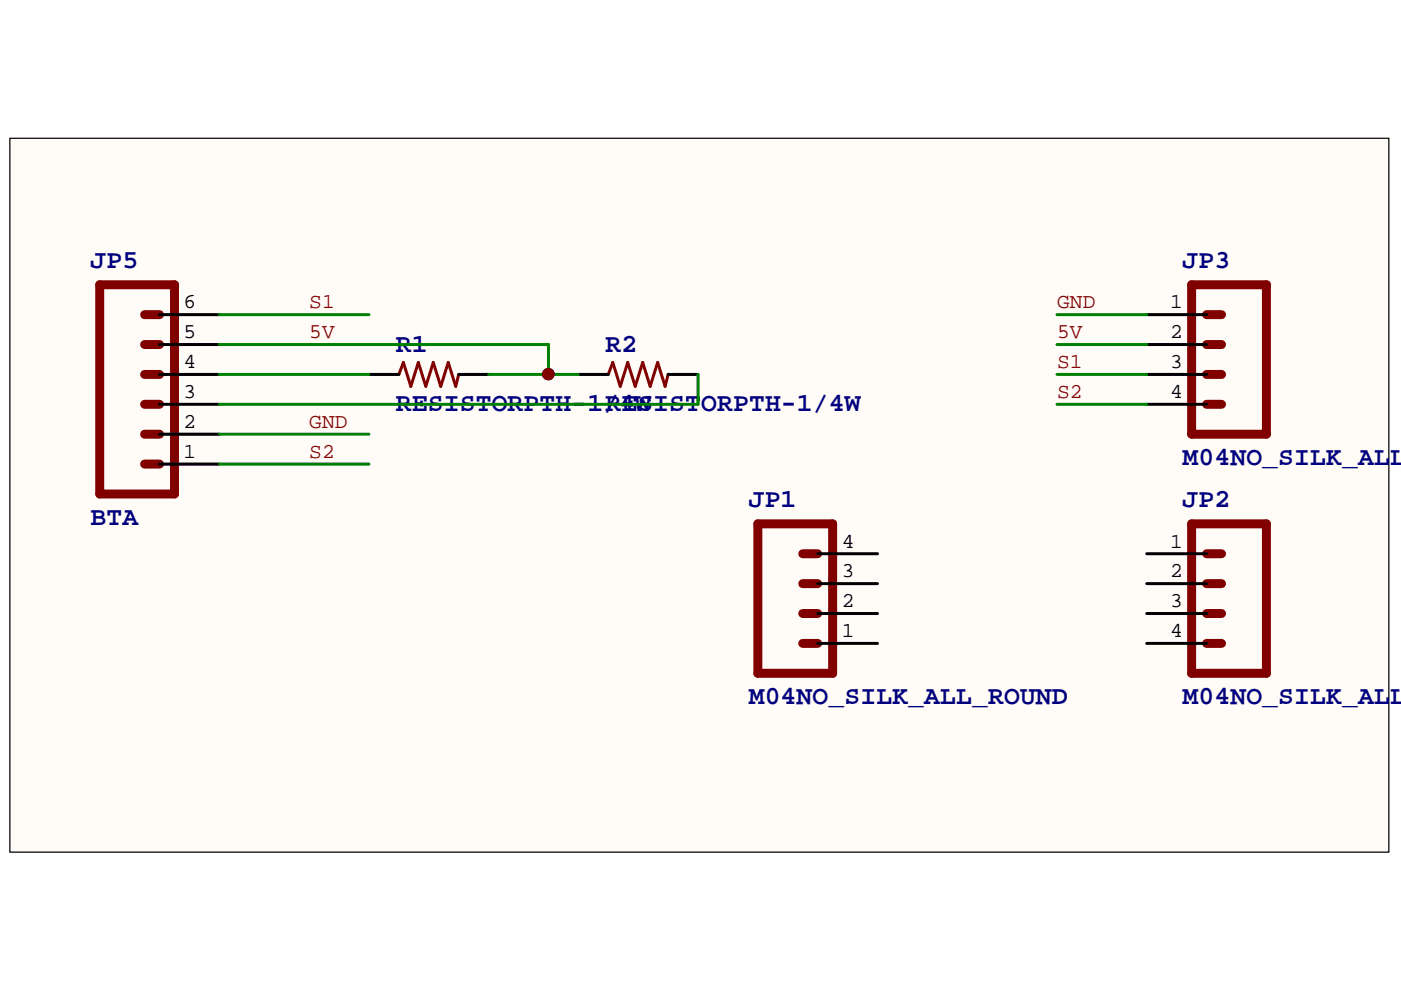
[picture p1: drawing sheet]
<?xml version="1.0" encoding="utf-8"?>
<!DOCTYPE eagle SYSTEM "eagle.dtd">
<!--
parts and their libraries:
SparkFun-Connectors: Licensing: CC v3.0 Share-Alike You are welcome to use this library for commercial purposes.
SparkFun-Passives: Licensing: Creative Commons ShareAlike 4.0 International - https://creativecommons.org/licenses/by-sa/4.0
-->
<eagle version="7.5.0">
<drawing>
<settings>
<setting alwaysvectorfont="no"/>
<setting verticaltext="up"/>
</settings>
<grid distance="0.1" unitdist="inch" unit="inch" style="lines" multiple="1" display="no" altdistance="0.01" altunitdist="inch" altunit="inch"/>
<schematic xreflabel="%F%N/%S.%C%R" xrefpart="/%S.%C%R">
<libraries>
<library name="SparkFun-Connectors">
<symbols>
<symbol name="M06">
<wire x1="1.27" y1="-7.62" x2="-5.08" y2="-7.62" width="0.4064" layer="94"/>
<wire x1="-1.27" y1="0" x2="0" y2="0" width="0.6096" layer="94"/>
<wire x1="-1.27" y1="-2.54" x2="0" y2="-2.54" width="0.6096" layer="94"/>
<wire x1="-1.27" y1="-5.08" x2="0" y2="-5.08" width="0.6096" layer="94"/>
<wire x1="-5.08" y1="10.16" x2="-5.08" y2="-7.62" width="0.4064" layer="94"/>
<wire x1="1.27" y1="-7.62" x2="1.27" y2="10.16" width="0.4064" layer="94"/>
<wire x1="-5.08" y1="10.16" x2="1.27" y2="10.16" width="0.4064" layer="94"/>
<wire x1="-1.27" y1="5.08" x2="0" y2="5.08" width="0.6096" layer="94"/>
<wire x1="-1.27" y1="2.54" x2="0" y2="2.54" width="0.6096" layer="94"/>
<wire x1="-1.27" y1="7.62" x2="0" y2="7.62" width="0.6096" layer="94"/>
<text x="-5.08" y="-10.16" size="1.778" layer="96">&gt;VALUE</text>
<text x="-5.08" y="10.922" size="1.778" layer="95">&gt;NAME</text>
<pin name="1" x="5.08" y="-5.08" visible="pad" length="middle" direction="pas" swaplevel="1" rot="R180"/>
<pin name="2" x="5.08" y="-2.54" visible="pad" length="middle" direction="pas" swaplevel="1" rot="R180"/>
<pin name="3" x="5.08" y="0" visible="pad" length="middle" direction="pas" swaplevel="1" rot="R180"/>
<pin name="4" x="5.08" y="2.54" visible="pad" length="middle" direction="pas" swaplevel="1" rot="R180"/>
<pin name="5" x="5.08" y="5.08" visible="pad" length="middle" direction="pas" swaplevel="1" rot="R180"/>
<pin name="6" x="5.08" y="7.62" visible="pad" length="middle" direction="pas" swaplevel="1" rot="R180"/>
</symbol>
<symbol name="M04">
<wire x1="1.27" y1="-5.08" x2="-5.08" y2="-5.08" width="0.4064" layer="94"/>
<wire x1="-1.27" y1="2.54" x2="0" y2="2.54" width="0.6096" layer="94"/>
<wire x1="-1.27" y1="0" x2="0" y2="0" width="0.6096" layer="94"/>
<wire x1="-1.27" y1="-2.54" x2="0" y2="-2.54" width="0.6096" layer="94"/>
<wire x1="-5.08" y1="7.62" x2="-5.08" y2="-5.08" width="0.4064" layer="94"/>
<wire x1="1.27" y1="-5.08" x2="1.27" y2="7.62" width="0.4064" layer="94"/>
<wire x1="-5.08" y1="7.62" x2="1.27" y2="7.62" width="0.4064" layer="94"/>
<wire x1="-1.27" y1="5.08" x2="0" y2="5.08" width="0.6096" layer="94"/>
<text x="-5.08" y="-7.62" size="1.778" layer="96">&gt;VALUE</text>
<text x="-5.08" y="8.382" size="1.778" layer="95">&gt;NAME</text>
<pin name="1" x="5.08" y="-2.54" visible="pad" length="middle" direction="pas" swaplevel="1" rot="R180"/>
<pin name="2" x="5.08" y="0" visible="pad" length="middle" direction="pas" swaplevel="1" rot="R180"/>
<pin name="3" x="5.08" y="2.54" visible="pad" length="middle" direction="pas" swaplevel="1" rot="R180"/>
<pin name="4" x="5.08" y="5.08" visible="pad" length="middle" direction="pas" swaplevel="1" rot="R180"/>
</symbol>
</symbols>
<devicesets>
<deviceset name="M06" prefix="JP" uservalue="yes">
<gates>
<gate name="G$1" symbol="M06" x="-2.54" y="0"/>
</gates>
<devices>
<device name="SIP" package="1X06">
<connects>
<connect gate="G$1" pin="1" pad="1"/>
<connect gate="G$1" pin="2" pad="2"/>
<connect gate="G$1" pin="3" pad="3"/>
<connect gate="G$1" pin="4" pad="4"/>
<connect gate="G$1" pin="5" pad="5"/>
<connect gate="G$1" pin="6" pad="6"/>
</connects>
<technologies>
<technology name=""/>
</technologies>
</device>
<device name="POLAR" package="MOLEX-1X6">
<connects>
<connect gate="G$1" pin="1" pad="1"/>
<connect gate="G$1" pin="2" pad="2"/>
<connect gate="G$1" pin="3" pad="3"/>
<connect gate="G$1" pin="4" pad="4"/>
<connect gate="G$1" pin="5" pad="5"/>
<connect gate="G$1" pin="6" pad="6"/>
</connects>
<technologies>
<technology name=""/>
</technologies>
</device>
<device name="RA" package="MOLEX-1X6-RA">
<connects>
<connect gate="G$1" pin="1" pad="1"/>
<connect gate="G$1" pin="2" pad="2"/>
<connect gate="G$1" pin="3" pad="3"/>
<connect gate="G$1" pin="4" pad="4"/>
<connect gate="G$1" pin="5" pad="5"/>
<connect gate="G$1" pin="6" pad="6"/>
</connects>
<technologies>
<technology name=""/>
</technologies>
</device>
<device name="SMD" package="1X06-SMD">
<connects>
<connect gate="G$1" pin="1" pad="1"/>
<connect gate="G$1" pin="2" pad="2"/>
<connect gate="G$1" pin="3" pad="3"/>
<connect gate="G$1" pin="4" pad="4"/>
<connect gate="G$1" pin="5" pad="5"/>
<connect gate="G$1" pin="6" pad="6"/>
</connects>
<technologies>
<technology name=""/>
</technologies>
</device>
<device name="LOCK" package="1X06_LOCK">
<connects>
<connect gate="G$1" pin="1" pad="1"/>
<connect gate="G$1" pin="2" pad="2"/>
<connect gate="G$1" pin="3" pad="3"/>
<connect gate="G$1" pin="4" pad="4"/>
<connect gate="G$1" pin="5" pad="5"/>
<connect gate="G$1" pin="6" pad="6"/>
</connects>
<technologies>
<technology name=""/>
</technologies>
</device>
<device name="LOCK_LONGPADS" package="1X06_LOCK_LONGPADS">
<connects>
<connect gate="G$1" pin="1" pad="1"/>
<connect gate="G$1" pin="2" pad="2"/>
<connect gate="G$1" pin="3" pad="3"/>
<connect gate="G$1" pin="4" pad="4"/>
<connect gate="G$1" pin="5" pad="5"/>
<connect gate="G$1" pin="6" pad="6"/>
</connects>
<technologies>
<technology name=""/>
</technologies>
</device>
<device name="POLAR_LOCK" package="MOLEX-1X6_LOCK">
<connects>
<connect gate="G$1" pin="1" pad="1"/>
<connect gate="G$1" pin="2" pad="2"/>
<connect gate="G$1" pin="3" pad="3"/>
<connect gate="G$1" pin="4" pad="4"/>
<connect gate="G$1" pin="5" pad="5"/>
<connect gate="G$1" pin="6" pad="6"/>
</connects>
<technologies>
<technology name=""/>
</technologies>
</device>
<device name="RA_LOCK" package="MOLEX-1X6-RA_LOCK">
<connects>
<connect gate="G$1" pin="1" pad="1"/>
<connect gate="G$1" pin="2" pad="2"/>
<connect gate="G$1" pin="3" pad="3"/>
<connect gate="G$1" pin="4" pad="4"/>
<connect gate="G$1" pin="5" pad="5"/>
<connect gate="G$1" pin="6" pad="6"/>
</connects>
<technologies>
<technology name=""/>
</technologies>
</device>
<device name="SIP_LOCK" package="1X06-SIP_LOCK">
<connects>
<connect gate="G$1" pin="1" pad="1"/>
<connect gate="G$1" pin="2" pad="2"/>
<connect gate="G$1" pin="3" pad="3"/>
<connect gate="G$1" pin="4" pad="4"/>
<connect gate="G$1" pin="5" pad="5"/>
<connect gate="G$1" pin="6" pad="6"/>
</connects>
<technologies>
<technology name=""/>
</technologies>
</device>
<device name="FEMALE_LOCK" package="1X06_FEMALE_LOCK.010">
<connects>
<connect gate="G$1" pin="1" pad="1"/>
<connect gate="G$1" pin="2" pad="2"/>
<connect gate="G$1" pin="3" pad="3"/>
<connect gate="G$1" pin="4" pad="4"/>
<connect gate="G$1" pin="5" pad="5"/>
<connect gate="G$1" pin="6" pad="6"/>
</connects>
<technologies>
<technology name=""/>
</technologies>
</device>
<device name="LONGPADS" package="1X06_LONGPADS">
<connects>
<connect gate="G$1" pin="1" pad="1"/>
<connect gate="G$1" pin="2" pad="2"/>
<connect gate="G$1" pin="3" pad="3"/>
<connect gate="G$1" pin="4" pad="4"/>
<connect gate="G$1" pin="5" pad="5"/>
<connect gate="G$1" pin="6" pad="6"/>
</connects>
<technologies>
<technology name=""/>
</technologies>
</device>
<device name="1X06-SMD_EDGE_FEMALE" package="1X06-SMD_EDGE">
<connects>
<connect gate="G$1" pin="1" pad="1"/>
<connect gate="G$1" pin="2" pad="2"/>
<connect gate="G$1" pin="3" pad="3"/>
<connect gate="G$1" pin="4" pad="4"/>
<connect gate="G$1" pin="5" pad="5"/>
<connect gate="G$1" pin="6" pad="6"/>
</connects>
<technologies>
<technology name=""/>
</technologies>
</device>
<device name="3.5MM-6" package="SCREWTERMINAL-3.5MM-6">
<connects>
<connect gate="G$1" pin="1" pad="1"/>
<connect gate="G$1" pin="2" pad="2"/>
<connect gate="G$1" pin="3" pad="3"/>
<connect gate="G$1" pin="4" pad="4"/>
<connect gate="G$1" pin="5" pad="5"/>
<connect gate="G$1" pin="6" pad="6"/>
</connects>
<technologies>
<technology name=""/>
</technologies>
</device>
<device name="SMDF" package="1X06-SMD-FEMALE">
<connects>
<connect gate="G$1" pin="1" pad="1"/>
<connect gate="G$1" pin="2" pad="2"/>
<connect gate="G$1" pin="3" pad="3"/>
<connect gate="G$1" pin="4" pad="4"/>
<connect gate="G$1" pin="5" pad="5"/>
<connect gate="G$1" pin="6" pad="6"/>
</connects>
<technologies>
<technology name=""/>
</technologies>
</device>
<device name="SMD-FEMALE-V2" package="1X06-SMD-FEMALE-V2">
<connects>
<connect gate="G$1" pin="1" pad="1"/>
<connect gate="G$1" pin="2" pad="2"/>
<connect gate="G$1" pin="3" pad="3"/>
<connect gate="G$1" pin="4" pad="4"/>
<connect gate="G$1" pin="5" pad="5"/>
<connect gate="G$1" pin="6" pad="6"/>
</connects>
<technologies>
<technology name=""/>
</technologies>
</device>
<device name="POGOPIN_HOLES_ONLY" package="1X06_HOLES_ONLY">
<connects>
<connect gate="G$1" pin="1" pad="1"/>
<connect gate="G$1" pin="2" pad="2"/>
<connect gate="G$1" pin="3" pad="3"/>
<connect gate="G$1" pin="4" pad="4"/>
<connect gate="G$1" pin="5" pad="5"/>
<connect gate="G$1" pin="6" pad="6"/>
</connects>
<technologies>
<technology name=""/>
</technologies>
</device>
<device name="SMD-STRAIGHT" package="1X06_SMD_STRAIGHT">
<connects>
<connect gate="G$1" pin="1" pad="1"/>
<connect gate="G$1" pin="2" pad="2"/>
<connect gate="G$1" pin="3" pad="3"/>
<connect gate="G$1" pin="4" pad="4"/>
<connect gate="G$1" pin="5" pad="5"/>
<connect gate="G$1" pin="6" pad="6"/>
</connects>
<technologies>
<technology name=""/>
</technologies>
</device>
<device name="SMD-STRAIGHT-ALT" package="1X06_SMD_STRAIGHT_ALT">
<connects>
<connect gate="G$1" pin="1" pad="1"/>
<connect gate="G$1" pin="2" pad="2"/>
<connect gate="G$1" pin="3" pad="3"/>
<connect gate="G$1" pin="4" pad="4"/>
<connect gate="G$1" pin="5" pad="5"/>
<connect gate="G$1" pin="6" pad="6"/>
</connects>
<technologies>
<technology name=""/>
</technologies>
</device>
<device name="SMD-STRAIGHT-COMBO" package="1X06_SMD_STRAIGHT_COMBO">
<connects>
<connect gate="G$1" pin="1" pad="1"/>
<connect gate="G$1" pin="2" pad="2"/>
<connect gate="G$1" pin="3" pad="3"/>
<connect gate="G$1" pin="4" pad="4"/>
<connect gate="G$1" pin="5" pad="5"/>
<connect gate="G$1" pin="6" pad="6"/>
</connects>
<technologies>
<technology name=""/>
</technologies>
</device>
<device name="VERNIER-ANALOG" package="BTA">
<connects>
<connect gate="G$1" pin="1" pad="1"/>
<connect gate="G$1" pin="2" pad="2"/>
<connect gate="G$1" pin="3" pad="3"/>
<connect gate="G$1" pin="4" pad="4"/>
<connect gate="G$1" pin="5" pad="5"/>
<connect gate="G$1" pin="6" pad="6"/>
</connects>
<technologies>
<technology name=""/>
</technologies>
</device>
<device name="VERNIER-DIGITAL" package="BTD">
<connects>
<connect gate="G$1" pin="1" pad="1"/>
<connect gate="G$1" pin="2" pad="2"/>
<connect gate="G$1" pin="3" pad="3"/>
<connect gate="G$1" pin="4" pad="4"/>
<connect gate="G$1" pin="5" pad="5"/>
<connect gate="G$1" pin="6" pad="6"/>
</connects>
<technologies>
<technology name=""/>
</technologies>
</device>
<device name="SMD_MALE" package="1X06_SMD_MALE">
<connects>
<connect gate="G$1" pin="1" pad="1"/>
<connect gate="G$1" pin="2" pad="2"/>
<connect gate="G$1" pin="3" pad="3"/>
<connect gate="G$1" pin="4" pad="4"/>
<connect gate="G$1" pin="5" pad="5"/>
<connect gate="G$1" pin="6" pad="6"/>
</connects>
<technologies>
<technology name="">
<attribute name="PROD_ID" value="CONN-11293"/>
</technology>
</technologies>
</device>
<device name="SMD-1MM" package="1X06-1MM">
<connects>
<connect gate="G$1" pin="1" pad="1"/>
<connect gate="G$1" pin="2" pad="2"/>
<connect gate="G$1" pin="3" pad="3"/>
<connect gate="G$1" pin="4" pad="4"/>
<connect gate="G$1" pin="5" pad="5"/>
<connect gate="G$1" pin="6" pad="6"/>
</connects>
<technologies>
<technology name=""/>
</technologies>
</device>
</devices>
</deviceset>
<deviceset name="M04" prefix="JP" uservalue="yes">
<gates>
<gate name="G$1" symbol="M04" x="-2.54" y="0"/>
</gates>
<devices>
<device name="PTH" package="1X04">
<connects>
<connect gate="G$1" pin="1" pad="1"/>
<connect gate="G$1" pin="2" pad="2"/>
<connect gate="G$1" pin="3" pad="3"/>
<connect gate="G$1" pin="4" pad="4"/>
</connects>
<technologies>
<technology name=""/>
</technologies>
</device>
<device name="POLAR" package="MOLEX-1X4">
<connects>
<connect gate="G$1" pin="1" pad="1"/>
<connect gate="G$1" pin="2" pad="2"/>
<connect gate="G$1" pin="3" pad="3"/>
<connect gate="G$1" pin="4" pad="4"/>
</connects>
<technologies>
<technology name=""/>
</technologies>
</device>
<device name="SCREW" package="SCREWTERMINAL-3.5MM-4">
<connects>
<connect gate="G$1" pin="1" pad="1"/>
<connect gate="G$1" pin="2" pad="2"/>
<connect gate="G$1" pin="3" pad="3"/>
<connect gate="G$1" pin="4" pad="4"/>
</connects>
<technologies>
<technology name="">
<attribute name="PROD_ID" value="Combine 2x8399" constant="no"/>
</technology>
</technologies>
</device>
<device name="1.27MM" package="1X04-1.27MM">
<connects>
<connect gate="G$1" pin="1" pad="1"/>
<connect gate="G$1" pin="2" pad="2"/>
<connect gate="G$1" pin="3" pad="3"/>
<connect gate="G$1" pin="4" pad="4"/>
</connects>
<technologies>
<technology name=""/>
</technologies>
</device>
<device name="LOCK" package="1X04_LOCK">
<connects>
<connect gate="G$1" pin="1" pad="1"/>
<connect gate="G$1" pin="2" pad="2"/>
<connect gate="G$1" pin="3" pad="3"/>
<connect gate="G$1" pin="4" pad="4"/>
</connects>
<technologies>
<technology name=""/>
</technologies>
</device>
<device name="LOCK_LONGPADS" package="1X04_LOCK_LONGPADS">
<connects>
<connect gate="G$1" pin="1" pad="1"/>
<connect gate="G$1" pin="2" pad="2"/>
<connect gate="G$1" pin="3" pad="3"/>
<connect gate="G$1" pin="4" pad="4"/>
</connects>
<technologies>
<technology name=""/>
</technologies>
</device>
<device name="POLAR_LOCK" package="MOLEX-1X4_LOCK">
<connects>
<connect gate="G$1" pin="1" pad="1"/>
<connect gate="G$1" pin="2" pad="2"/>
<connect gate="G$1" pin="3" pad="3"/>
<connect gate="G$1" pin="4" pad="4"/>
</connects>
<technologies>
<technology name=""/>
</technologies>
</device>
<device name="SMD" package="1X04-SMD">
<connects>
<connect gate="G$1" pin="1" pad="1"/>
<connect gate="G$1" pin="2" pad="2"/>
<connect gate="G$1" pin="3" pad="3"/>
<connect gate="G$1" pin="4" pad="4"/>
</connects>
<technologies>
<technology name=""/>
</technologies>
</device>
<device name="LONGPADS" package="1X04_LONGPADS">
<connects>
<connect gate="G$1" pin="1" pad="1"/>
<connect gate="G$1" pin="2" pad="2"/>
<connect gate="G$1" pin="3" pad="3"/>
<connect gate="G$1" pin="4" pad="4"/>
</connects>
<technologies>
<technology name=""/>
</technologies>
</device>
<device name="1X04_NO_SILK" package="1X04_NO_SILK">
<connects>
<connect gate="G$1" pin="1" pad="1"/>
<connect gate="G$1" pin="2" pad="2"/>
<connect gate="G$1" pin="3" pad="3"/>
<connect gate="G$1" pin="4" pad="4"/>
</connects>
<technologies>
<technology name=""/>
</technologies>
</device>
<device name="JST-PTH" package="JST-4-PTH">
<connects>
<connect gate="G$1" pin="1" pad="1"/>
<connect gate="G$1" pin="2" pad="2"/>
<connect gate="G$1" pin="3" pad="3"/>
<connect gate="G$1" pin="4" pad="4"/>
</connects>
<technologies>
<technology name="">
<attribute name="SKU" value="PRT-09916" constant="no"/>
</technology>
</technologies>
</device>
<device name="SCREW_LOCK" package="SCREWTERMINAL-3.5MM-4_LOCK">
<connects>
<connect gate="G$1" pin="1" pad="1"/>
<connect gate="G$1" pin="2" pad="2"/>
<connect gate="G$1" pin="3" pad="3"/>
<connect gate="G$1" pin="4" pad="4"/>
</connects>
<technologies>
<technology name=""/>
</technologies>
</device>
<device name="SMD2" package="1X04-1MM-RA">
<connects>
<connect gate="G$1" pin="1" pad="1"/>
<connect gate="G$1" pin="2" pad="2"/>
<connect gate="G$1" pin="3" pad="3"/>
<connect gate="G$1" pin="4" pad="4"/>
</connects>
<technologies>
<technology name=""/>
</technologies>
</device>
<device name="SMD_STRAIGHT_COMBO" package="1X04_SMD_STRAIGHT_COMBO">
<connects>
<connect gate="G$1" pin="1" pad="1"/>
<connect gate="G$1" pin="2" pad="2"/>
<connect gate="G$1" pin="3" pad="3"/>
<connect gate="G$1" pin="4" pad="4"/>
</connects>
<technologies>
<technology name="">
<attribute name="PROD_ID" value="CONN-08511"/>
<attribute name="VALUE" value="1X04_SMD_STRAIGHT_COMBO"/>
</technology>
</technologies>
</device>
<device name="SMD_LONG" package="1X04-SMD_LONG">
<connects>
<connect gate="G$1" pin="1" pad="1"/>
<connect gate="G$1" pin="2" pad="2"/>
<connect gate="G$1" pin="3" pad="3"/>
<connect gate="G$1" pin="4" pad="4"/>
</connects>
<technologies>
<technology name=""/>
</technologies>
</device>
<device name="JST-PTH-VERT" package="JST-4-PTH-VERT">
<connects>
<connect gate="G$1" pin="1" pad="1"/>
<connect gate="G$1" pin="2" pad="2"/>
<connect gate="G$1" pin="3" pad="3"/>
<connect gate="G$1" pin="4" pad="4"/>
</connects>
<technologies>
<technology name=""/>
</technologies>
</device>
<device name="SMD_RA_FEMALE" package="1X04_SMD_RA_FEMALE">
<connects>
<connect gate="G$1" pin="1" pad="1"/>
<connect gate="G$1" pin="2" pad="2"/>
<connect gate="G$1" pin="3" pad="3"/>
<connect gate="G$1" pin="4" pad="4"/>
</connects>
<technologies>
<technology name=""/>
</technologies>
</device>
<device name="JST" package="1X04-1.5MM_JST">
<connects>
<connect gate="G$1" pin="1" pad="1"/>
<connect gate="G$1" pin="2" pad="2"/>
<connect gate="G$1" pin="3" pad="3"/>
<connect gate="G$1" pin="4" pad="4"/>
</connects>
<technologies>
<technology name=""/>
</technologies>
</device>
<device name="NO_SILK_ALL_ROUND" package="1X04_NO_SILK_ALL_ROUND">
<connects>
<connect gate="G$1" pin="1" pad="1"/>
<connect gate="G$1" pin="2" pad="2"/>
<connect gate="G$1" pin="3" pad="3"/>
<connect gate="G$1" pin="4" pad="4"/>
</connects>
<technologies>
<technology name=""/>
</technologies>
</device>
</devices>
</deviceset>
</devicesets>
</library>
<library name="SparkFun-Passives">
<symbols>
<symbol name="RESISTOR">
<wire x1="-2.54" y1="0" x2="-2.159" y2="1.016" width="0.1524" layer="94"/>
<wire x1="-2.159" y1="1.016" x2="-1.524" y2="-1.016" width="0.1524" layer="94"/>
<wire x1="-1.524" y1="-1.016" x2="-0.889" y2="1.016" width="0.1524" layer="94"/>
<wire x1="-0.889" y1="1.016" x2="-0.254" y2="-1.016" width="0.1524" layer="94"/>
<wire x1="-0.254" y1="-1.016" x2="0.381" y2="1.016" width="0.1524" layer="94"/>
<wire x1="0.381" y1="1.016" x2="1.016" y2="-1.016" width="0.1524" layer="94"/>
<wire x1="1.016" y1="-1.016" x2="1.651" y2="1.016" width="0.1524" layer="94"/>
<wire x1="1.651" y1="1.016" x2="2.286" y2="-1.016" width="0.1524" layer="94"/>
<wire x1="2.286" y1="-1.016" x2="2.54" y2="0" width="0.1524" layer="94"/>
<text x="-3.81" y="1.4986" size="1.778" layer="95">&gt;NAME</text>
<text x="-3.81" y="-3.302" size="1.778" layer="96">&gt;VALUE</text>
<pin name="2" x="5.08" y="0" visible="off" length="short" direction="pas" swaplevel="1" rot="R180"/>
<pin name="1" x="-5.08" y="0" visible="off" length="short" direction="pas" swaplevel="1"/>
</symbol>
</symbols>
<devicesets>
<deviceset name="RESISTOR" prefix="R" uservalue="yes">
<gates>
<gate name="G$1" symbol="RESISTOR" x="0" y="0"/>
</gates>
<devices>
<device name="1206" package="1206">
<connects>
<connect gate="G$1" pin="1" pad="1"/>
<connect gate="G$1" pin="2" pad="2"/>
</connects>
<technologies>
<technology name=""/>
</technologies>
</device>
<device name="AXIAL-0.3" package="AXIAL-0.3">
<connects>
<connect gate="G$1" pin="1" pad="P$1"/>
<connect gate="G$1" pin="2" pad="P$2"/>
</connects>
<technologies>
<technology name=""/>
</technologies>
</device>
<device name="2010" package="R2010">
<connects>
<connect gate="G$1" pin="1" pad="1"/>
<connect gate="G$1" pin="2" pad="2"/>
</connects>
<technologies>
<technology name=""/>
</technologies>
</device>
<device name="0805-RES" package="0805">
<connects>
<connect gate="G$1" pin="1" pad="1"/>
<connect gate="G$1" pin="2" pad="2"/>
</connects>
<technologies>
<technology name=""/>
</technologies>
</device>
<device name="0603-RES" package="0603-RES">
<connects>
<connect gate="G$1" pin="1" pad="1"/>
<connect gate="G$1" pin="2" pad="2"/>
</connects>
<technologies>
<technology name=""/>
</technologies>
</device>
<device name="0402-RES" package="0402-RES">
<connects>
<connect gate="G$1" pin="1" pad="1"/>
<connect gate="G$1" pin="2" pad="2"/>
</connects>
<technologies>
<technology name=""/>
</technologies>
</device>
<device name="PTH-1/6W" package="1/6W-RES">
<connects>
<connect gate="G$1" pin="1" pad="1"/>
<connect gate="G$1" pin="2" pad="2"/>
</connects>
<technologies>
<technology name=""/>
</technologies>
</device>
<device name="2512" package="R2512">
<connects>
<connect gate="G$1" pin="1" pad="1"/>
<connect gate="G$1" pin="2" pad="2"/>
</connects>
<technologies>
<technology name=""/>
</technologies>
</device>
<device name="PTH-1/4W" package="AXIAL-0.4">
<connects>
<connect gate="G$1" pin="1" pad="P$1"/>
<connect gate="G$1" pin="2" pad="P$2"/>
</connects>
<technologies>
<technology name=""/>
</technologies>
</device>
<device name="PTH-1/2W" package="AXIAL-0.5">
<connects>
<connect gate="G$1" pin="1" pad="P$1"/>
<connect gate="G$1" pin="2" pad="P$2"/>
</connects>
<technologies>
<technology name=""/>
</technologies>
</device>
<device name="PTH-1W" package="AXIAL-0.6">
<connects>
<connect gate="G$1" pin="1" pad="P$1"/>
<connect gate="G$1" pin="2" pad="P$2"/>
</connects>
<technologies>
<technology name=""/>
</technologies>
</device>
<device name="PTH-2W" package="AXIAL-0.8">
<connects>
<connect gate="G$1" pin="1" pad="P$1"/>
<connect gate="G$1" pin="2" pad="P$2"/>
</connects>
<technologies>
<technology name=""/>
</technologies>
</device>
<device name="KIT" package="AXIAL-0.3-KIT">
<connects>
<connect gate="G$1" pin="1" pad="P$1"/>
<connect gate="G$1" pin="2" pad="P$2"/>
</connects>
<technologies>
<technology name=""/>
</technologies>
</device>
<device name="EZ" package="AXIAL-0.3EZ">
<connects>
<connect gate="G$1" pin="1" pad="P$1"/>
<connect gate="G$1" pin="2" pad="P$2"/>
</connects>
<technologies>
<technology name=""/>
</technologies>
</device>
</devices>
</deviceset>
</devicesets>
</library>
</libraries>
<attributes>
</attributes>
<variantdefs>
</variantdefs>
<classes>
<class number="0" name="default" width="0" drill="0">
</class>
</classes>
<parts>
<part name="JP5" library="SparkFun-Connectors" deviceset="M06" device="VERNIER-ANALOG" value="BTA"/>
<part name="JP1" library="SparkFun-Connectors" deviceset="M04" device="NO_SILK_ALL_ROUND"/>
<part name="JP2" library="SparkFun-Connectors" deviceset="M04" device="NO_SILK_ALL_ROUND"/>
<part name="JP3" library="SparkFun-Connectors" deviceset="M04" device="NO_SILK_ALL_ROUND"/>
<part name="R1" library="SparkFun-Passives" deviceset="RESISTOR" device="PTH-1/4W"/>
<part name="R2" library="SparkFun-Passives" deviceset="RESISTOR" device="PTH-1/4W"/>
</parts>
<sheets>
<sheet>
<plain>
<text x="254" y="154.94" size="1.778" layer="91"></text>
</plain>
<instances>
<instance part="JP5" gate="G$1" x="12.7" y="114.3"/>
<instance part="JP1" gate="G$1" x="68.58" y="96.52"/>
<instance part="JP2" gate="G$1" x="101.6" y="99.06" rot="R180"/>
<instance part="JP3" gate="G$1" x="101.6" y="119.38" rot="R180"/>
<instance part="R1" gate="G$1" x="35.56" y="116.84"/>
<instance part="R2" gate="G$1" x="53.34" y="116.84"/>
</instances>
<busses>
</busses>
<nets>
<net name="GND" class="0">
<segment>
<pinref part="JP3" gate="G$1" pin="1"/>
<wire x1="96.52" y1="121.92" x2="88.9" y2="121.92" width="0.1524" layer="91"/>
<label x="88.9" y="121.92" size="1.778" layer="95"/>
</segment>
<segment>
<pinref part="JP5" gate="G$1" pin="2"/>
<wire x1="17.78" y1="111.76" x2="30.48" y2="111.76" width="0.1524" layer="91"/>
<label x="25.4" y="111.76" size="1.778" layer="95"/>
</segment>
</net>
<net name="5V" class="0">
<segment>
<pinref part="JP3" gate="G$1" pin="2"/>
<wire x1="96.52" y1="119.38" x2="88.9" y2="119.38" width="0.1524" layer="91"/>
<label x="88.9" y="119.38" size="1.778" layer="95"/>
</segment>
<segment>
<pinref part="JP5" gate="G$1" pin="5"/>
<label x="25.4" y="119.38" size="1.778" layer="95"/>
<pinref part="R1" gate="G$1" pin="2"/>
<pinref part="R2" gate="G$1" pin="1"/>
<wire x1="40.64" y1="116.84" x2="45.72" y2="116.84" width="0.1524" layer="91"/>
<wire x1="45.72" y1="116.84" x2="48.26" y2="116.84" width="0.1524" layer="91"/>
<wire x1="17.78" y1="119.38" x2="45.72" y2="119.38" width="0.1524" layer="91"/>
<wire x1="45.72" y1="119.38" x2="45.72" y2="116.84" width="0.1524" layer="91"/>
<junction x="45.72" y="116.84"/>
</segment>
</net>
<net name="S1" class="0">
<segment>
<pinref part="JP3" gate="G$1" pin="3"/>
<wire x1="88.9" y1="116.84" x2="96.52" y2="116.84" width="0.1524" layer="91"/>
<label x="88.9" y="116.84" size="1.778" layer="95"/>
</segment>
<segment>
<pinref part="JP5" gate="G$1" pin="6"/>
<wire x1="17.78" y1="121.92" x2="30.48" y2="121.92" width="0.1524" layer="91"/>
<label x="25.4" y="121.92" size="1.778" layer="95"/>
</segment>
</net>
<net name="S2" class="0">
<segment>
<pinref part="JP3" gate="G$1" pin="4"/>
<wire x1="88.9" y1="114.3" x2="96.52" y2="114.3" width="0.1524" layer="91"/>
<label x="88.9" y="114.3" size="1.778" layer="95"/>
</segment>
<segment>
<pinref part="JP5" gate="G$1" pin="1"/>
<wire x1="17.78" y1="109.22" x2="30.48" y2="109.22" width="0.1524" layer="91"/>
<label x="25.4" y="109.22" size="1.778" layer="95"/>
</segment>
</net>
<net name="N$1" class="0">
<segment>
<pinref part="JP5" gate="G$1" pin="4"/>
<pinref part="R1" gate="G$1" pin="1"/>
<wire x1="17.78" y1="116.84" x2="30.48" y2="116.84" width="0.1524" layer="91"/>
</segment>
</net>
<net name="N$3" class="0">
<segment>
<pinref part="R2" gate="G$1" pin="2"/>
<wire x1="58.42" y1="116.84" x2="58.42" y2="114.3" width="0.1524" layer="91"/>
<pinref part="JP5" gate="G$1" pin="3"/>
<wire x1="58.42" y1="114.3" x2="17.78" y2="114.3" width="0.1524" layer="91"/>
</segment>
</net>
</nets>
</sheet>
</sheets>
</schematic>
</drawing>
</eagle>
